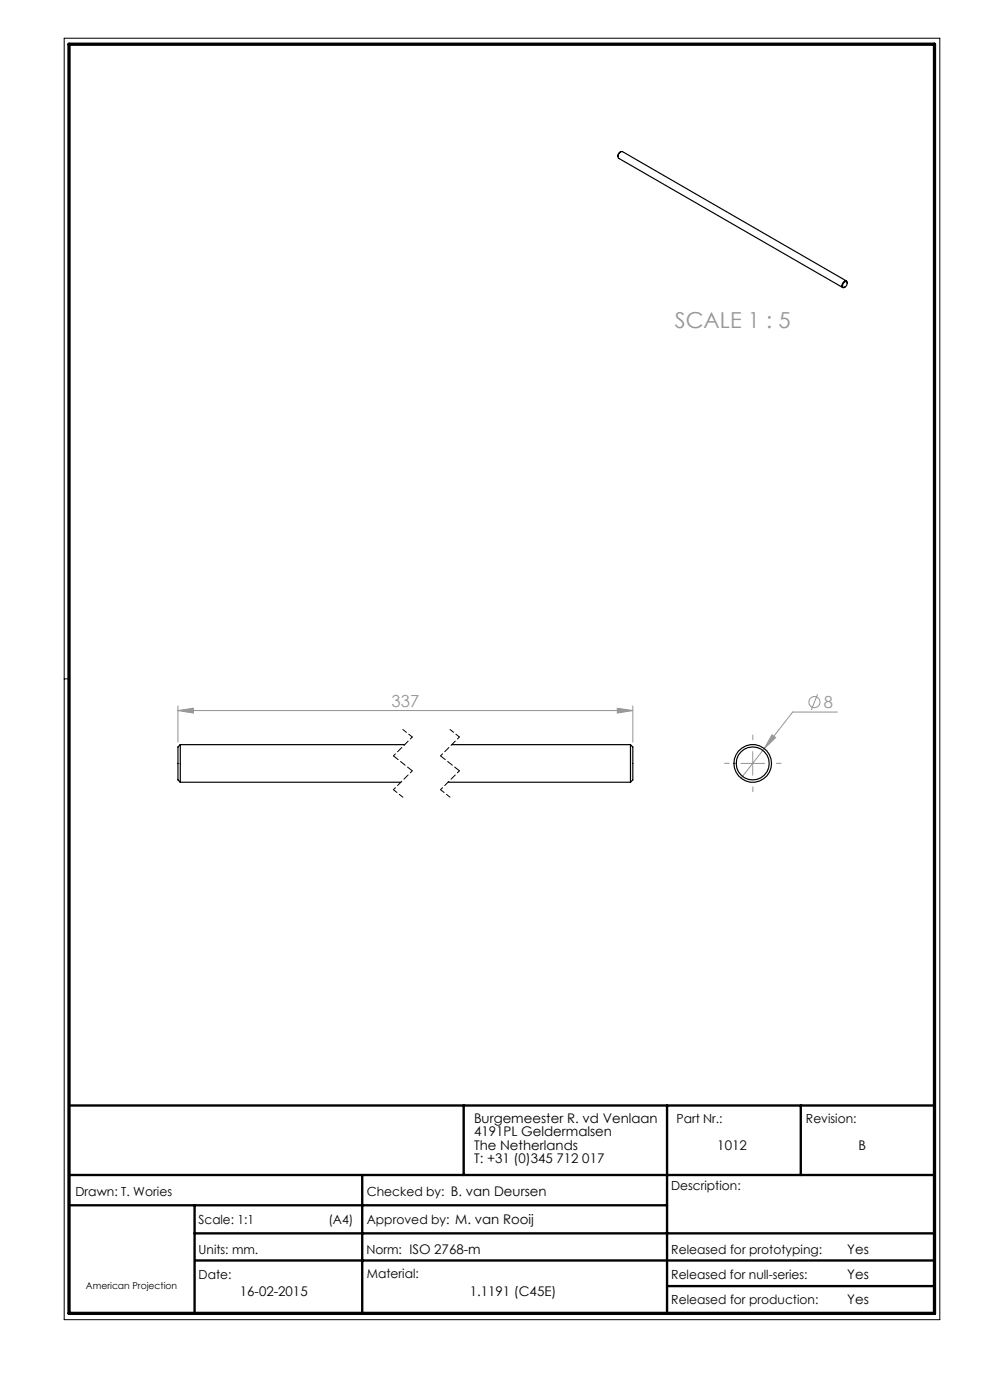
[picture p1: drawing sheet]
<svg xmlns="http://www.w3.org/2000/svg" width="210mm" height="297mm" viewBox="0 0 210 297" stroke-linecap="round" stroke-linejoin="round" font-family="sans-serif">
<path d="M13.6 8.1h185.8v271.9h-185.8zM14.6 144h-1" fill="none" stroke="#000" stroke-width=".21"/>
<path d="M14.6 234.5h183.6M98.4 234.5v14.8M141.5 234.5v44.1M169.9 234.5v14.8M14.6 249.3h183.6M14.6 255.7h126.9M41.3 255.7v22.9M76.8 249.3v29.3M41.3 261.7h156.9M41.4 267.4h156.8M141.5 272.8h56.7" fill="none" stroke="#000" stroke-width=".5"/>
<path d="M14.6 9.4h183.6v269.2h-183.6z" fill="none" stroke="#000" stroke-width=".7"/>
<g fill="none" stroke="#959595" stroke-width=".21">
<path d="M37.7 150.7l3.3-.5v1.1zM37.7 149.8v7.6M37.7 150.7h96.5M131 150.2l3.2 .5-3.2 .6zM134.2 149.8v7.6M159.7 159.5v5M162.1 158.8l-4.9 6.3M163.8 155.9l.7 .6-2.4 2.3zM173.4 147.3l-1.3 3.3M177.6 151.1h-9.5l-6 7.7M157.2 162h5"/>
<circle cx="172.7" cy="148.9" r="1.18"/>
</g>
<path d="M85.5 154.8l2 1.5M95.5 154.8l2 1.5M83.5 167.5l2 1.6M93.5 167.5l2 1.6" fill="none" stroke="#000" stroke-width=".21" stroke-dasharray="1.3 .6" stroke-dashoffset=".3"/>
<path d="M87.5 156.3l-4 4M97.5 156.3l-4 4M87.5 163.5l-4 4M97.5 163.5l-4 4" fill="none" stroke="#000" stroke-width=".21" stroke-dasharray="1.3 .6" stroke-dashoffset=".7"/>
<path d="M83.5 160.3l4 3.2M93.5 160.3l4 3.2" fill="none" stroke="#000" stroke-width=".21" stroke-dasharray="1.3 .6"/>
<path d="M159.7 156.9v-1M154.7 161.9h-1M159.7 166.9v1M164.7 161.9h1" fill="none" stroke="#959595" stroke-width=".21" stroke-dasharray="15.2 1.3 1.3 1.3"/>
<path d="M37.7 150.7l3.3-.5v1.1zM131 150.2l3.2 .5-3.2 .6zM163.8 155.9l-1.7 2.9 2.4-2.3z" fill="#959595"/>
<g fill="none" stroke="#000" stroke-width=".25">
<path d="M131.1 33.2l.1 .4 47.6 27.4M131.1 33.2a1.01 1.01 0 0 1 .9-1l47.6 27.4M131.6 32.2a1 1 0 0 0-.5 1M179 60a.4 .4 0 0 1 .6-.2 .4 .4 0 0 1 0 .6 .52 .52 0 0 1-.3 .5 .52 .52 0 0 1-.5-.1zM179.7 60.1a.45 .45 0 0 0-.4-.6 .45 .45 0 0 0-.5 .5 .59 .59 0 0 0-.2 .5 .59 .59 0 0 0 .4 .5l.2-.1M38.2 158v7.9M38.2 158a1.25 1.25 0 0 0-.5 1.5v4.9a1.25 1.25 0 0 0 .5 1.5M38.2 158h47.7M95.8 158h37.9M133.7 158v7.9M133.7 158a1.25 1.25 0 0 1 .5 1.5v4.9a1.25 1.25 0 0 1-.5 1.5M38.2 165.9h46.8"/>
<path d="M95 165.9h38.7"/>
<circle cx="159.7" cy="161.9" r="4"/>
<circle cx="159.7" cy="162" r="3.5"/>
</g>
<text font-size="4.7" fill="#959595" x="143.1" y="69.6">SCALE 1 : 5</text>
<g font-size="3.5" fill="#959595">
<text x="83.1" y="150">337</text>
<text x="174.7" y="150.3">8</text>
</g>
<g font-size="2.8">
<text x="100.5" y="238.2">Burgemeester R. vd Venlaan</text>
<text x="100.5" y="241.1">4191PL Geldermalsen</text>
<text x="100.5" y="243.9">The Netherlands</text>
<text x="152.2" y="243.9">1012</text>
<text x="182.1" y="243.9">B</text>
<text x="100.5" y="246.7">T: +31 (0)345 712 017</text>
<text x="179.7" y="266">Yes</text>
<text x="50.9" y="275">16-02-2015</text>
<text x="99.6" y="275">1.1191 (C45E)</text>
<text x="179.7" y="271.4">Yes</text>
<text x="179.7" y="276.6">Yes</text>
</g>
<g font-size="2.7">
<text x="143.5" y="238.2">Part Nr.:</text>
<text x="171" y="238.2">Revision:</text>
<text x="16" y="253.7">Drawn: T. Wories</text>
<text x="77.8" y="253.7">Checked by: B. van Deursen</text>
<text x="142.4" y="252.5">Description:</text>
<text x="42.1" y="259.7">Scale: 1:1</text>
<text x="69.7" y="259.7">(A4)</text>
<text x="77.8" y="259.7">Approved by: M. van Rooij</text>
<text x="42.1" y="266">Units: mm.</text>
<text x="77.7" y="266">Norm: ISO 2768-m</text>
<text x="142.4" y="266">Released for prototyping:</text>
<text x="42.1" y="271.3">Date:</text>
<text x="77.8" y="271">Material:</text>
<text x="142.4" y="271.3">Released for null-series:</text>
<text x="142.4" y="276.6">Released for production:</text>
</g>
<text font-size="2" x="18.2" y="273.4">American Projection</text>
</svg>
